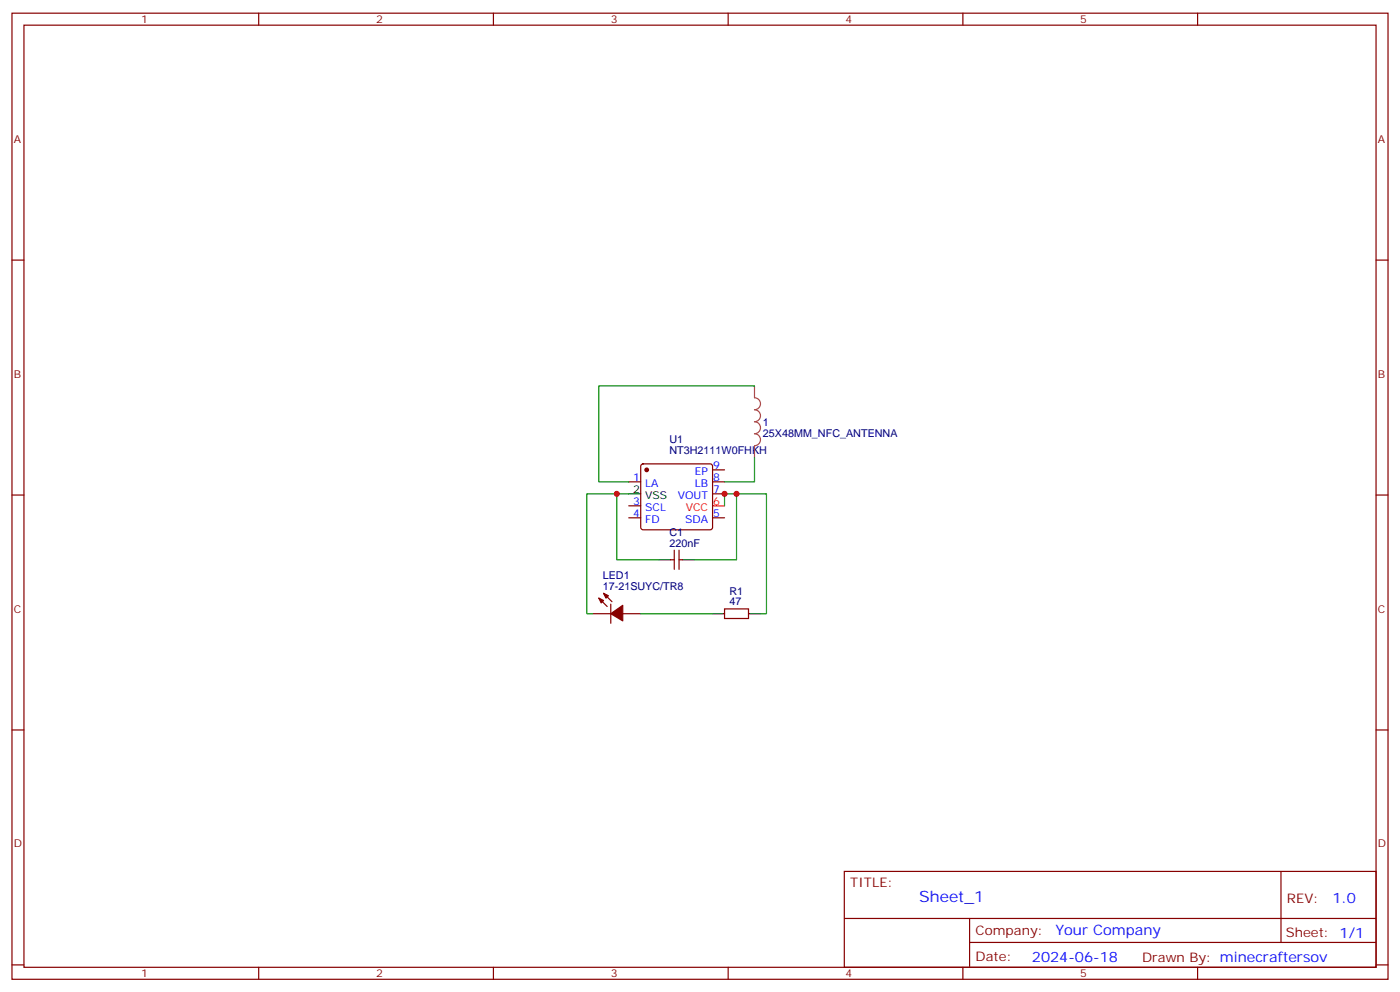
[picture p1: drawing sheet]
<svg xmlns="http://www.w3.org/2000/svg" width="412mm" height="292mm" viewBox="0 0 412 292" stroke-linecap="round" stroke-linejoin="round" font-family="sans-serif">
<g fill="none" stroke="#870000" stroke-width=".35">
<path d="M3.5 3.9h405.4v284.3h-405.4zM7.1 7.4h398.2v277.3h-398.2zM76.2 3.9v3.5M145.3 3.9v3.5M214.5 3.9v3.5M283.6 3.9v3.5M352.8 3.9v3.5M3.5 76.6h3.6M405.3 76.6h3.6M189 136.7l.4-.2h19.8l.5 .2 .2 .5v18l-.2 .5-.5 .2h-19.8l-.5-.2-.2-.5v-18zM209.9 138.3h3.5M3.5 145.7h3.6"/>
<path d="M185.2 141.8h3.5M185.2 152.4h3.5M185.2 148.9h3.5M209.9 141.8h3.5M209.9 145.3h3.5M209.9 152.4h3.5M405.3 145.7h3.6M176.4 176l2.5 2.5M177.8 174.6l2.5 2.5M179.9 177.8v5.6M197.6 164.7h1M198.6 161.9v5.7"/>
<path d="M200 161.9v5.7M200 164.7h1.1M213.4 179.2h7.1v2.8h-7.1zM174.6 180.6h5.3M183.4 180.6h5.3M3.5 214.8h3.6M405.3 214.8h3.6M248.7 256.5h156.6v28.2h-156.6zM377.3 256.5v20.9M248.7 270.3h156.5M285.6 277.4h119.6M285.6 270.3v14.1"/>
<path d="M3.5 284h3.6M76.2 284.7v3.5M145.3 284.7v3.5M214.5 284.7v3.5M283.6 284.7v3.5M352.8 284.7v3.5M405.3 284h3.6"/>
</g>
<path d="M209.9 148.9h3.5" fill="none" stroke="#f00" stroke-width=".35"/>
<path d="M185.2 145.3h3.5M194 164.7h3.6M201.1 164.7h3.5M209.9 180.6h3.5M220.5 180.6h3.5" fill="none" stroke="#000" stroke-width=".35"/>
<g fill="#870000" stroke="#870000" stroke-width=".35">
<path d="M176.4 176l1.4 .7-.7 .7z"/>
<path d="M177.8 174.6l1.4 .7-.7 .7z"/>
<path d="M179.9 180.6l3.5-2.4v4.5z"/>
<circle cx="190.5" cy="138.3" r=".53"/>
</g>
<path d="M222.2 113.6v3.5a1.76 1.76 0 0 1 1.8 1.7 1.76 1.76 0 0 1-1.8 1.8 1.76 1.76 0 0 1 1.8 1.8 1.76 1.76 0 0 1-1.8 1.7 1.76 1.76 0 0 1 1.8 1.8 1.76 1.76 0 0 1-1.8 1.7 1.76 1.76 0 0 1 1.8 1.8 1.76 1.76 0 0 1-1.8 1.8M222.2 131.3v3.5" fill="none" stroke="#a64a4a" stroke-width=".35"/>
<path d="M222.2 113.6h-45.8v28.2h8.8M222.2 134.8v7h-8.8M181.7 145.3h-8.8v35.3h1.7M185.2 145.3h-3.5v19.4h12.3M213.4 148.9v-3.6h3.6v19.4h-12.4M217 145.3h8.8v35.3h-1.8M188.7 180.6h21.2" fill="none" stroke="#008700" stroke-width=".35"/>
<g fill="#c00">
<circle cx="217" cy="145.3" r=".88"/>
<circle cx="181.7" cy="145.3" r=".88"/>
<circle cx="213.4" cy="145.3" r=".88"/>
</g>
<text font-size="4.6" fill="#00f" x="270.8" y="265.5">Sheet_1</text>
<g font-size="4.2" fill="#00f">
<text x="392.5" y="265.7">1.0</text>
<text x="310.9" y="275.3">Your Company</text>
<text x="304" y="283.1">2024-06-18</text>
</g>
<g font-size="3.9" fill="#800">
<text x="250.5" y="261.1">TITLE:</text>
<text x="379.1" y="265.7">REV:</text>
<text x="287.4" y="275.3">Company:</text>
<text x="378.7" y="275.9">Sheet: 1/1</text>
<text x="287.4" y="282.9">Date:</text>
<text x="336.4" y="283">Drawn By: minecraftersov</text>
</g>
<g font-size="3.2" fill="#800">
<text x="41.6" y="6.9">1</text>
<text x="110.8" y="6.9">2</text>
<text x="179.9" y="6.9">3</text>
<text x="249.1" y="6.9">4</text>
<text x="318.2" y="6.9">5</text>
<text x="4.1" y="42">A</text>
<text x="405.9" y="42">A</text>
<text x="4.1" y="111.1">B</text>
<text x="405.9" y="111.1">B</text>
<text x="4.1" y="180.3">C</text>
<text x="405.9" y="180.3">C</text>
<text x="4.1" y="249.4">D</text>
<text x="405.9" y="249.4">D</text>
<text x="41.6" y="287.7">1</text>
<text x="110.8" y="287.7">2</text>
<text x="179.9" y="287.7">3</text>
<text x="249.1" y="287.7">4</text>
<text x="318.2" y="287.7">5</text>
</g>
<g font-size="3.2" fill="#000080">
<text x="224.7" y="125.3">1</text>
<text x="197.2" y="130.3">U1</text>
<text x="224.7" y="128.5">25X48MM_NFC_ANTENNA</text>
<text x="197.2" y="133.5">NT3H2111W0FHKH</text>
<text x="197.2" y="160.9">220nF</text>
<text x="197.2" y="157.7">C1</text>
<text x="177.6" y="173.6">17-21SUYC/TR8</text>
<text x="177.6" y="170.4">LED1</text>
<text x="214.9" y="178.2">47</text>
<text x="214.9" y="175">R1</text>
</g>
<g font-size="3.2" fill="#00f">
<text x="210.1" y="137.9">9</text>
<text x="186.5" y="141.5">1</text>
<text x="190" y="143.2">LA</text>
<text x="204.7" y="143.2">LB</text>
<text x="204.7" y="139.7">EP</text>
<text x="210.1" y="141.5">8</text>
<text x="186.5" y="148.5">3</text>
<text x="199.7" y="146.8">VOUT</text>
<text x="210.1" y="145">7</text>
<text x="186.5" y="152">4</text>
<text x="190" y="153.8">FD</text>
<text x="190" y="150.3">SCL</text>
<text x="201.8" y="153.8">SDA</text>
<text x="210.1" y="152">5</text>
</g>
<g font-size="3.2">
<text x="186.5" y="145">2</text>
<text x="190" y="146.8">VSS</text>
</g>
<g font-size="3.2" fill="#f00">
<text x="210.1" y="148.5">6</text>
<text x="202" y="150.3">VCC</text>
</g>
</svg>
